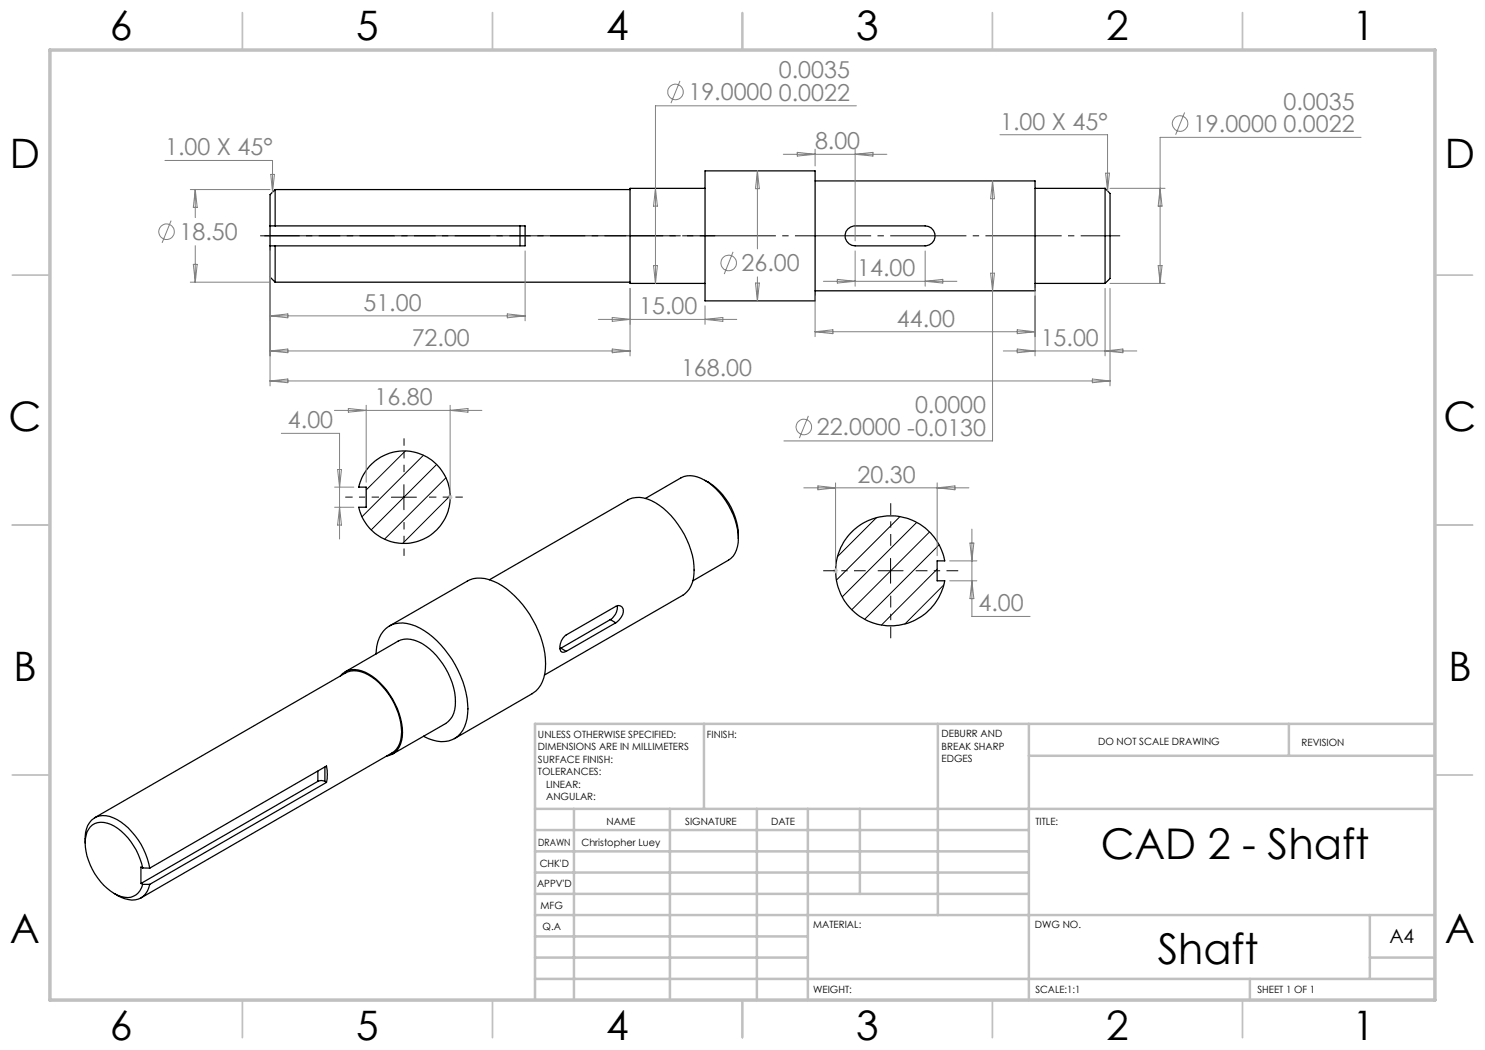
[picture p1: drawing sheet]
<svg xmlns="http://www.w3.org/2000/svg" width="297mm" height="210mm" viewBox="0 0 297 210" stroke-linecap="round" stroke-linejoin="round" font-family="sans-serif">
<g fill="none" stroke="#000" stroke-width=".25">
<path d="M55 37.9v7.3M55 37.9l-1 1v6.3M55 37.9h71M141 34.2h22v26h-22zM141 37.7h-15v19h15M163 36.2h44v22h-44M207 37.7h14M221 37.7v19M221 37.7l1 1v17l-1 1M54 45.2h51v4h-51M54 49.2v6.2l1 1M54 45.2v4"/>
<path d="M55 49.2v7.2M55 56.4h71M104 45.2v4M169.6 45.8l1.2-.6h14.2a1.99 1.99 0 0 1 2 2 1.99 1.99 0 0 1-2 2h-14a2 2 0 0 1-1.8-1.2 2 2 0 0 1 .4-2.2zM207 56.7h14M73.9 93.2a9.3 9.3 0 0 1 14.4 .8 9.3 9.3 0 0 1-3.7 13.9 9.3 9.3 0 0 1-12.8-6.4h1.4v-4.1h-1.4a9.2 9.2 0 0 1 2.1-4.2zM129.1 99.7l7.1-4.1a5.3 5.3 0 0 1 5.5 .9 15.2 15.2 0 0 1 6 11.2M140.9 96.1a13 13 0 0 1 6.8 11.6M97.9 115.9l27.7-15.9a5.3 5.3 0 0 1 5.5 .5 17.3 17.3 0 0 1 7.7 13.5 5.5 5.5 0 0 1-2.2 5.1l-27.7 15.9M147.7 107.7a4.9 4.9 0 0 1-2 4.3l-7.1 4.2M170.1 106.7a11 11 0 0 1 11.1-3.1 11 11 0 0 1 7.7 8.6h-1.5v4h1.5a11 11 0 0 1-15.7 7.8 11 11 0 0 1-3.1-17.3zM68.1 135.2a3.5 3.5 0 0 1 4.2-1 13.9 13.9 0 0 1 7.8 9.5 7.3 7.3 0 0 1-.6 6.3 3.5 3.5 0 0 1-2.2 1.2"/>
<path d="M69 134.4l10.6-6.2a5.3 5.3 0 0 1 5.5 1 14.6 14.6 0 0 1 6 12 4.3 4.3 0 0 1-2 3.5l-10.6 6.1M75.2 130.8a6.2 6.2 0 0 1 3.2-5.9 7.2 7.2 0 0 1 6.4 1.2 20.4 20.4 0 0 1 8.8 15.7 6.7 6.7 0 0 1-2.5 5.8 6.1 6.1 0 0 1-6.4-.4M77.9 125.2l15.6-9a6.3 6.3 0 0 1 6 .4 20.1 20.1 0 0 1 9.6 16.2 6.5 6.5 0 0 1-2.7 5.9l-15.5 9M112.2 129.6l-.2 .1M112.2 129.6l1 .7M122.1 123.9l-9.9 5.7M122.1 123.9l1.1 .7M123.2 124.6a3 3 0 0 0 1.4-2.8 .96 .96 0 0 0-1.4-.5l-10 5.7a2.89 2.89 0 0 0-1.1 3.2l.3 .2 .8-.1M123.2 124.6l-10 5.7M123.5 121.2v.3a2.97 2.97 0 0 1-1.4 2.4M63.6 156.3a1.5 1.5 0 0 1 1.4 0M63.6 156.3l-35.4 20.4"/>
<path d="M63.6 154.2v2.1M65 156.3l.3 .2M65 153.4v2.9M65.3 156.5a7.7 7.7 0 0 0 0-3.3l-35.3 20.4M65.3 156.5l-35.3 20.4M17 168.6a5.2 5.2 0 0 1 1.8-4.9 4.2 4.2 0 0 1 4.6 .2 14.4 14.4 0 0 1 6.6 9.7M18.9 163.5l50.2-28.9a4.9 4.9 0 0 1 5.2 .8 14.1 14.1 0 0 1 6 11.8 4.1 4.1 0 0 1-1.9 3.4l-50.2 29M28.2 176.7l.3 .2M28.5 173.6a12.7 12.7 0 0 0-6.3-8.7 3.3 3.3 0 0 0-4.8 1.5 10.6 10.6 0 0 0 2.1 9.2 8.5 8.5 0 0 0 6.1 3.9 3.1 3.1 0 0 0 2.9-2.6M28.5 176.9h1.5M28.5 173.6h1.5M28.5 173.6l-.3-.2v3.3"/>
<path d="M30 176.9a3.6 3.6 0 0 1-5.1 2.8l-2-1"/>
</g>
<g fill="none" stroke="#000" stroke-width=".2">
<path d="M78.3 99.4h5M80.8 96.9v5M81.1 90.2l-7.9 7.8M84.7 91l-12.3 12.4M87.3 92.9l-13 13.1M89.2 95.6l-12.3 12.2M90 99.2l-9.5 9.5M175.3 103.5l-7.8 7.8M175.6 114.2h5M178.1 111.7v5M180 103.3l-12.7 12.7M183.3 104.5l-14.8 14.9"/>
<path d="M185.9 106.4l-15.5 15.5M187.4 113.8l-11.1 11.2M187.8 109l-14.9 14.9M188.7 117l-7.7 7.8"/>
</g>
<g fill="none" stroke="#808080" stroke-width=".2">
<path d="M136 16.2l-1.8 4.4M33 32.1h21.5v6.3M38.1 37.9h15.9M39.1 37.9v5.6M39.1 37.9l.3 3.6h-.7zM54.2 34.9h.7l-.4 3.5zM131.1 37.7l.4 3.5h-.8zM151.5 34.2v15.6M151.5 34.2l.4 3.5h-.8zM156.7 30.9h20.7M159.5 30.5l3.5 .4-3.5 .3zM163 29.8v3.4"/>
<path d="M171 29.8v18.4M171 30.9l3.6-.4v.7zM171.3 21.2h-40.2v35.5M198.5 36.2v52h-41.7M198.5 36.2l.4 3.5h-.8zM200 26.9h21.5v11.3M221.1 34.6h.8l-.4 3.6zM222 37.7h11M232 37.7l.4 3.5h-.8zM236.9 22.5l-1.8 4.4M272.2 27.5h-40.2v29.2M34.2 44.1l-1.8 4.5"/>
<path d="M38.1 56.4h15.9M38.7 52.9h.7l-.3 3.5zM39.1 49.1v7.3M54 50.2v27M105 50.2v14M126 57.7v13.5M130.7 53.1h.8l-.4 3.6zM146.6 50.4l-1.7 4.4M151.1 56.6h.8l-.4 3.6zM151.5 55.4v4.8M163 59.2v8.1M164.7 56.3h26.7"/>
<path d="M167.5 55.9l3.5 .4-3.5 .3zM171 50.2v7M185 50.2v7M185 56.3l3.6-.4v.7zM198.1 54.6h.8l-.4 3.6zM207 57.7v13.5M221 57.7v13.5M222 56.7h11M222 57.7v19.5M231.6 53.1h.8l-.4 3.6zM54 70.2h72M54 70.2l3.6-.4v.7z"/>
<path d="M54 63.2l3.6-.4v.8zM54 76.2l3.6-.4v.7zM54 76.2h168M54 63.2h51M101.5 62.8l3.5 .4-3.5 .4zM119.7 63.9h27.7M122.4 63.5l3.6 .4-3.6 .4zM122.4 69.8l3.6 .4-3.6 .3zM141 61.2v3.7M141 63.9l3.6-.4v.8zM163 66.3h44M163 66.3l3.6-.3v.7z"/>
<path d="M200.7 70.2h26.7M203.4 69.8l3.6 .4-3.6 .3zM203.4 66l3.6 .3-3.6 .4zM218.5 75.8l3.5 .4-3.5 .3zM221 70.2l3.6-.4v.7zM56.3 86.7h11.6v21.1M66.9 82.1h29.5M66.9 97.4h3.9M67.5 93.9h.8l-.4 3.5zM69.7 81.7l3.5 .4-3.5 .3zM73.2 81.1v15.3M90 81.1v17.4"/>
<path d="M90 82.1l3.6-.4v.7zM160.8 97.6h33M161.7 83.2l-1.8 4.4M163.6 97.2l3.5 .4-3.5 .4zM167.1 96.6v16.6M187.4 96.6v14.6M187.4 97.6l3.6-.4v.8zM66.9 101.5h3.9M67.9 101.5l.4 3.5h-.8zM189.9 116.2h5.5M189.9 112.2h5.5M194 108.6h.8l-.4 3.6z"/>
<path d="M194.4 105.8v17.5h11.6M194.4 116.2l.4 3.5h-.8z"/>
<circle cx="135.1" cy="18.4" r="1.55"/>
<circle cx="236" cy="24.7" r="1.55"/>
<circle cx="33.3" cy="46.3" r="1.55"/>
<circle cx="145.7" cy="52.6" r="1.56"/>
<circle cx="160.8" cy="85.4" r="1.55"/>
</g>
<path d="M89.5 99.4h1M89.7 99.1l.7 .7M90 98.9v1M90.4 99.1l-.7 .7M166.6 114.2h1M166.8 113.8l.7 .7M167.1 113.7v1M167.5 113.8l-.7 .7" fill="none" stroke="#c0c0c0" stroke-width=".2"/>
<path d="M75.8 99.4h-6.7M80.8 94.4v-6.7M85.8 99.4h6.8M80.8 104.4v6.8" fill="none" stroke="#000" stroke-width=".2" stroke-dasharray="15.2 1.3 1.3 1.3" stroke-dashoffset="13.8" stroke-linecap="butt"/>
<path d="M52 47.2h74" fill="none" stroke="#000" stroke-width=".2" stroke-dasharray="15.2 1.3 1.3 1.3" stroke-dashoffset="-.8" stroke-linecap="butt"/>
<path d="M143 47.2h-17" fill="none" stroke="#000" stroke-width=".2" stroke-dasharray="15.2 1.3 1.3 1.3" stroke-dashoffset="8.6" stroke-linecap="butt"/>
<path d="M52 47.2h172" fill="none" stroke="#000" stroke-width=".2" stroke-dasharray="15.2 1.3 1.3 1.3" stroke-dashoffset="7.3" stroke-linecap="butt"/>
<path d="M173.1 114.1h-8.5M178.1 109.1v-8.5M178.1 119.1v8.5M183.1 114.1h8.5" fill="none" stroke="#000" stroke-width=".2" stroke-dasharray="15.2 1.3 1.3 1.3" stroke-dashoffset="12.9" stroke-linecap="butt"/>
<g fill="none" stroke="#c0c0c0" stroke-width=".35">
<path d="M48.5 2.5v7.5M98.5 2.5v7.5M148.5 2.5v7.5M198.5 2.5v7.5M248.5 2.5v7.5M2.5 55h7.5M287 55h7.5M2.5 105h7.5M287 105h7.5M2.5 155h7.5M287 155h7.5M48.5 200v7.5"/>
<path d="M98.5 200v7.5M148.5 200v7.5M198.5 200v7.5M248.5 200v7.5"/>
</g>
<g fill="none" stroke="#c0c0c0" stroke-width=".5">
<path d="M140.8 144.8v17M187.6 144.8v38.2M205.8 144.8v55.2M205.8 151.2h81.2M257.8 144.8v6.4M287 144.8h-180v55.2M107 161.8h180M107 178.8h98.8M107 174.5h98.8M107 170.3h98.8M107 166h98.8M114.8 161.8v38.2"/>
<path d="M134 161.8v38.2M151.4 161.8v38.2M161.6 161.8v38.2M172 161.8v17M107 195.8h180M107 191.5h54.6M107 187.3h54.6M107 183h180M250 195.8v4.2M274 191.5h13M274 183v12.8"/>
</g>
<path d="M10 10h277v190h-277z" fill="none" stroke="#c0c0c0" stroke-width=".7"/>
<g font-size="8.5">
<text x="220.1" y="171.8">CAD 2 - Shaft</text>
<text x="231.5" y="192.7">Shaft</text>
</g>
<g font-size="8.1">
<text x="22" y="8">6</text>
<text x="71.2" y="8">5</text>
<text x="121.2" y="8">4</text>
<text x="171.3" y="8">3</text>
<text x="221.3" y="8">2</text>
<text x="270.5" y="8">1</text>
<text x="2" y="33.6">D</text>
<text x="289" y="33.6">D</text>
<text x="1.7" y="86.1">C</text>
<text x="288.7" y="86.1">C</text>
<text x="2.7" y="136.1">B</text>
<text x="289.7" y="136.1">B</text>
<text x="2" y="188.6">A</text>
<text x="289" y="188.6">A</text>
<text x="22" y="208">6</text>
<text x="71.2" y="208">5</text>
<text x="121.2" y="208">4</text>
<text x="171.3" y="208">3</text>
<text x="221.3" y="208">2</text>
<text x="270.5" y="208">1</text>
</g>
<g font-size="4.7" fill="#808080">
<text x="155.8" y="15.6">0.0035</text>
<text x="137.7" y="20.1">19.0000</text>
<text x="155.8" y="20.1">0.0022</text>
<text x="256.7" y="21.9">0.0035</text>
<text x="163" y="29.8">8.00</text>
<text x="200" y="25.9">1.00 X 45°</text>
<text x="238.6" y="26.4">19.0000</text>
<text x="256.7" y="26.5">0.0022</text>
<text x="33" y="31.1">1.00 X 45°</text>
<text x="35.9" y="48">18.50</text>
<text x="148.3" y="54.3">26.00</text>
<text x="171.5" y="55.2">14.00</text>
<text x="72.7" y="62.1">51.00</text>
<text x="127.9" y="62.8">15.00</text>
<text x="179.4" y="65.3">44.00</text>
<text x="82.3" y="69.1">72.00</text>
<text x="208.1" y="69.2">15.00</text>
<text x="136.2" y="75.2">168.00</text>
<text x="74.9" y="81">16.80</text>
<text x="183" y="82.6">0.0000</text>
<text x="57.6" y="85.7">4.00</text>
<text x="163.4" y="87.1">22.0000 -0.0130</text>
<text x="171.5" y="96.5">20.30</text>
<text x="195.7" y="122.3">4.00</text>
</g>
<text font-size="3.9" x="277.9" y="188.5">A4</text>
<g font-size="2">
<text x="107.6" y="147.6">UNLESS OTHERWISE SPECIFIED:</text>
<text x="141.4" y="147.6">FINISH:</text>
<text x="188.3" y="147.5">DEBURR AND</text>
<text x="188.3" y="150">BREAK SHARP</text>
<text x="219.6" y="149">DO NOT SCALE DRAWING</text>
<text x="260.3" y="149.2">REVISION</text>
<text x="107.6" y="150.1">DIMENSIONS ARE IN MILLIMETERS</text>
<text x="107.6" y="152.6">SURFACE FINISH:</text>
<text x="107.6" y="155.1">TOLERANCES:</text>
<text x="188.3" y="152.5">EDGES</text>
<text x="109.2" y="157.6">LINEAR:</text>
<text x="109.2" y="160.1">ANGULAR:</text>
<text x="121.3" y="165">NAME</text>
<text x="137" y="164.9">SIGNATURE</text>
<text x="154.2" y="164.9">DATE</text>
<text x="207.1" y="164.9">TITLE:</text>
<text x="107.6" y="169.1">DRAWN</text>
<text x="107.9" y="173.3">CHK'D</text>
<text x="116.3" y="169.1">Christopher Luey</text>
<text x="107.4" y="177.4">APPV'D</text>
<text x="108.1" y="181.8">MFG</text>
<text x="108.5" y="186">Q.A</text>
<text x="162.6" y="185.5">MATERIAL:</text>
<text x="207" y="185.5">DWG NO.</text>
<text x="162.6" y="198.5">WEIGHT:</text>
<text x="207.1" y="198.6">SCALE:1:1</text>
<text x="251.5" y="198.6">SHEET 1 OF 1</text>
</g>
</svg>
